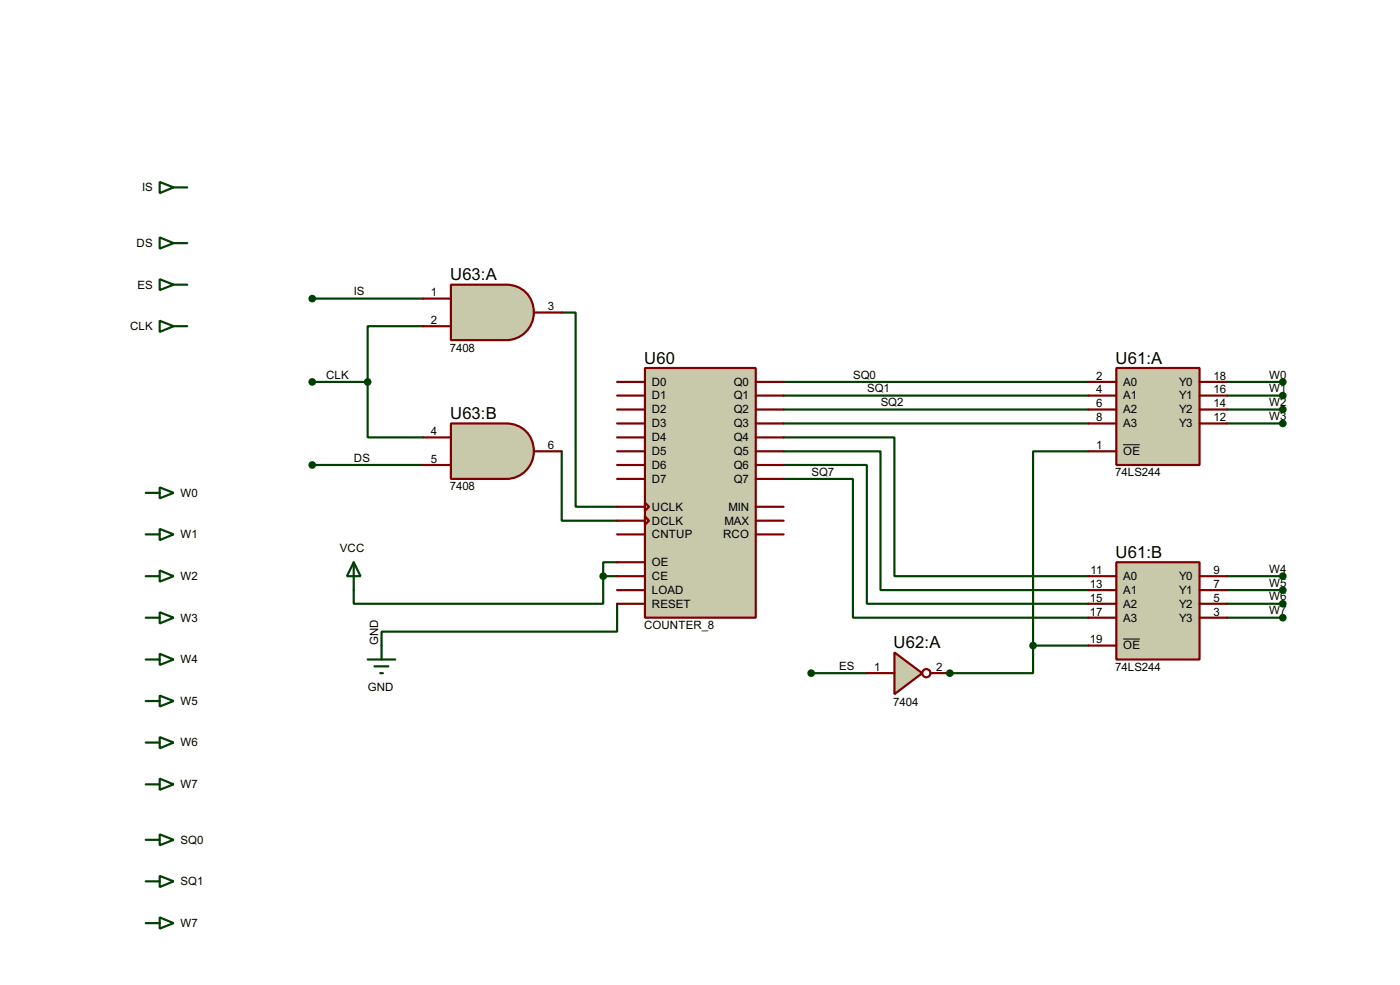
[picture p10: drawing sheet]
<svg xmlns="http://www.w3.org/2000/svg" width="256mm" height="180mm" viewBox="0 0 256 180" stroke-linecap="round" stroke-linejoin="round" font-family="sans-serif">
<g fill="none" stroke="#004000" stroke-width=".4">
<path d="M143.6 69.9h55.8M143.6 72.4h55.8M143.6 75h55.8M143.6 77.5h55.8M224.8 69.9h10.2M224.8 72.4h10.2M224.8 75h10.2M224.8 77.5h10.2M143.6 80.1h20.3v25.4h35.5M143.6 82.6h17.7v25.4h38.1M143.6 85.1h15.2v25.4h40.6M143.6 87.7h12.7v25.4h43.1"/>
<path d="M199.4 82.6h-10.1v35.6M189.3 118.2v5h-15.3M189.3 118.2h10.1M224.8 105.5h10.2M224.8 108h10.2M224.8 110.5h10.2M224.8 113.1h10.2"/>
</g>
<circle cx="174" cy="123.2" r=".2" fill="#004000"/>
<g fill="none" stroke="#004000" stroke-width=".4">
<path d="M29.3 33.3l2.5 1-2.5 1.1zM31.8 34.3h2.5M29.3 43.5l2.5 1-2.5 1zM29.3 51.1l2.5 1-2.5 1zM29.3 58.7l2.5 1-2.5 1.1zM31.8 44.5h2.5M31.8 52.1h2.5M31.8 59.7h2.5M57.2 54.7h20.3M77.5 59.7h-10.1v10.2M102.9 57.2h2.6v35.6h7.6M57.2 69.9h10.2"/>
<path d="M67.4 69.9v10.2h10.1M26.7 90.2h2.6M26.7 97.8h2.6M29.3 89.2l2.5 1-2.5 1zM29.3 96.8l2.5 1-2.5 1.1zM57.2 85.1h20.3M102.9 82.6v12.7h10.2M26.7 105.5h2.6M26.7 113.1h2.6M29.3 104.4l2.5 1.1-2.5 1zM29.3 112.1l2.5 1-2.5 1zM29.3 119.7l2.5 1-2.5 1z"/>
<path d="M110.5 105.5v5h-45.7v-2.5M110.5 105.5h2.6M113.1 110.5v5.1h-43.2v2.6M113.1 102.9h-2.6v2.6M26.7 120.7h2.6M26.7 128.3h2.6M26.7 135.9h2.6M29.3 127.3l2.5 1-2.5 1zM29.3 134.9l2.5 1-2.5 1.1zM148.6 123.2h10.2M26.7 143.6h2.6M29.3 142.5l2.5 1.1-2.5 1z"/>
</g>
<path d="M118.2 67.4h20.3v45.7h-20.3z" fill="#c8c8aa" stroke="#800000" stroke-width=".4"/>
<g fill="none" stroke="#800000" stroke-width=".4">
<path d="M113.1 69.9h5.1M113.1 72.4h5.1M113.1 75h5.1M113.1 77.5h5.1M138.5 69.9h5.1M138.5 72.4h5.1M138.5 75h5.1M138.5 77.5h5.1M113.1 92.8h5.1M113.1 95.3h5.1M113.1 97.8h5.1M113.1 80.1h5.1"/>
<path d="M113.1 82.6h5.1M113.1 85.1h5.1M113.1 87.7h5.1M118.2 92l.7 .8-.7 .7zM118.2 94.5l.7 .8-.7 .8zM138.5 92.8h5.1M138.5 95.3h5.1M138.5 97.8h5.1M138.5 80.1h5.1M138.5 82.6h5.1M138.5 85.1h5.1M138.5 87.7h5.1"/>
<path d="M113.1 102.9h5.1M113.1 105.5h5.1M113.1 108h5.1M113.1 110.5h5.1"/>
</g>
<path d="M204.5 67.4h15.3v17.7h-15.3z" fill="#c8c8aa" stroke="#800000" stroke-width=".4"/>
<path d="M199.4 69.9h5.1M199.4 72.4h5.1M199.4 75h5.1M199.4 77.5h5.1M219.8 69.9h5M219.8 72.4h5M219.8 75h5M219.8 77.5h5M199.4 82.6h5.1" fill="none" stroke="#800000" stroke-width=".4"/>
<path d="M205.8 81.4h3" fill="none" stroke="#000" stroke-width=".18"/>
<path d="M204.5 102.9h15.3v17.8h-15.3z" fill="#c8c8aa" stroke="#800000" stroke-width=".4"/>
<path d="M199.4 105.5h5.1M199.4 108h5.1M199.4 110.5h5.1M199.4 113.1h5.1M199.4 118.2h5.1M219.8 105.5h5M219.8 108h5M219.8 110.5h5M219.8 113.1h5" fill="none" stroke="#800000" stroke-width=".4"/>
<path d="M205.8 117h3" fill="none" stroke="#000" stroke-width=".18"/>
<g fill="#004000" stroke="#004000" stroke-width=".4">
<circle cx="235" cy="69.9" r=".5"/>
<circle cx="235" cy="72.4" r=".5"/>
<circle cx="235" cy="75" r=".5"/>
<circle cx="235" cy="77.5" r=".5"/>
<circle cx="235" cy="105.5" r=".5"/>
<circle cx="235" cy="108" r=".5"/>
<circle cx="235" cy="110.5" r=".5"/>
<circle cx="235" cy="113.1" r=".5"/>
<circle cx="189.2" cy="118.2" r=".5"/>
</g>
<path d="M163.9 119.4l5.1 3.8-5.1 3.9z" fill="#c8c8aa" stroke="#800000" stroke-width=".4"/>
<g fill="none" stroke="#800000" stroke-width=".4">
<path d="M158.8 123.2h5.1M170.5 123.2h3.5"/>
<circle cx="169.7" cy="123.2" r=".75"/>
</g>
<g fill="#004000" stroke="#004000" stroke-width=".4">
<circle cx="174" cy="123.2" r=".5"/>
<circle cx="148.6" cy="123.2" r=".5"/>
</g>
<path d="M82.6 52.1h10.2a5.1 5.1 0 0 1 5 5.1 5.1 5.1 0 0 1-5 5.1h-10.2z" fill-rule="evenodd" fill="#c8c8aa" stroke="#800000" stroke-width=".4"/>
<path d="M77.5 54.7h5.1M77.5 59.7h5.1M97.8 57.2h5.1" fill="none" stroke="#800000" stroke-width=".4"/>
<path d="M82.6 77.5h10.2a5.1 5.1 0 0 1 5 5.1 5.1 5.1 0 0 1-5 5.1h-10.2z" fill-rule="evenodd" fill="#c8c8aa" stroke="#800000" stroke-width=".4"/>
<path d="M77.5 80.1h5.1M77.5 85.1h5.1M97.8 82.6h5.1" fill="none" stroke="#800000" stroke-width=".4"/>
<g fill="#004000" stroke="#004000" stroke-width=".4">
<circle cx="67.3" cy="69.9" r=".5"/>
<circle cx="57.2" cy="69.9" r=".5"/>
<circle cx="57.2" cy="54.7" r=".5"/>
<circle cx="57.2" cy="85.1" r=".5"/>
<circle cx="110.5" cy="105.5" r=".5"/>
</g>
<path d="M64.8 102.9l1.3 2.6h-2.5zM64.8 102.9v5.1M69.9 118.2v2.5M67.4 120.7h5M68.6 122h2.6M69.7 123.2h.5M26.7 153.7h2.6M29.3 152.7l2.5 1-2.5 1zM26.7 161.3h2.6M26.7 169h2.6M29.3 160.3l2.5 1-2.5 1.1zM29.3 167.9l2.5 1.1-2.5 1z" fill="none" stroke="#004000" stroke-width=".4"/>
<g font-size="3.4">
<text x="82.5" y="51.3">U63:A</text>
<text x="118" y="66.6">U60</text>
<text x="204.4" y="66.6">U61:A</text>
<text x="82.5" y="76.7">U63:B</text>
<text x="204.4" y="102.1">U61:B</text>
<text x="163.7" y="118.6">U62:A</text>
</g>
<g font-size="2.4">
<text x="26" y="35">IS</text>
<text x="25" y="45.2">DS</text>
<text x="25.2" y="52.8">ES</text>
<text x="64.8" y="54">IS</text>
<text x="78.9" y="54.3">1</text>
<text x="78.9" y="59.3">2</text>
<text x="100.4" y="56.8">3</text>
<text x="23.8" y="60.4">CLK</text>
<text x="82.4" y="64.4">7408</text>
<text x="59.7" y="69.3">CLK</text>
<text x="119.4" y="70.6">D0</text>
<text x="134.4" y="70.6">Q0</text>
<text x="156.3" y="69.3">SQ0</text>
<text x="158.8" y="71.8">SQ1</text>
<text x="200.8" y="69.5">2</text>
<text x="200.8" y="72">4</text>
<text x="205.8" y="70.6">A0</text>
<text x="216" y="70.6">Y0</text>
<text x="222.3" y="69.5">18</text>
<text x="222.3" y="72">16</text>
<text x="232.5" y="69.3">W0</text>
<text x="232.5" y="71.8">W1</text>
<text x="119.4" y="73.1">D1</text>
<text x="119.4" y="75.7">D2</text>
<text x="134.4" y="73.1">Q1</text>
<text x="134.4" y="75.7">Q2</text>
<text x="161.3" y="74.4">SQ2</text>
<text x="200.8" y="74.6">6</text>
<text x="200.8" y="77.1">8</text>
<text x="205.8" y="73.1">A1</text>
<text x="205.8" y="75.7">A2</text>
<text x="216" y="73.1">Y1</text>
<text x="216" y="75.7">Y2</text>
<text x="222.3" y="74.6">14</text>
<text x="222.3" y="77.1">12</text>
<text x="232.5" y="74.4">W2</text>
<text x="232.5" y="76.9">W3</text>
<text x="78.9" y="79.7">4</text>
<text x="100.4" y="82.2">6</text>
<text x="119.4" y="78.2">D3</text>
<text x="119.4" y="80.8">D4</text>
<text x="119.4" y="83.3">D5</text>
<text x="134.4" y="78.2">Q3</text>
<text x="134.4" y="80.8">Q4</text>
<text x="134.4" y="83.3">Q5</text>
<text x="200.8" y="82.2">1</text>
<text x="205.8" y="78.2">A3</text>
<text x="205.8" y="83.3">OE</text>
<text x="216" y="78.2">Y3</text>
<text x="64.8" y="84.5">DS</text>
<text x="78.9" y="84.7">5</text>
<text x="82.4" y="89.8">7408</text>
<text x="119.4" y="85.8">D6</text>
<text x="119.4" y="88.4">D7</text>
<text x="134.4" y="85.8">Q6</text>
<text x="134.4" y="88.4">Q7</text>
<text x="148.6" y="87.1">SQ7</text>
<text x="204.3" y="87.2">74LS244</text>
<text x="33.1" y="90.9">W0</text>
<text x="119.4" y="93.5">UCLK</text>
<text x="133.4" y="93.5">MIN</text>
<text x="33.1" y="98.5">W1</text>
<text x="62.3" y="101.1">VCC</text>
<text x="119.4" y="96">DCLK</text>
<text x="119.4" y="98.5">CNTUP</text>
<text x="132.5" y="98.5">RCO</text>
<text x="132.7" y="96">MAX</text>
<text x="33.1" y="106.2">W2</text>
<text x="119.4" y="103.6">OE</text>
<text x="119.4" y="106.2">CE</text>
<text x="199.7" y="107.6">13</text>
<text x="199.8" y="105.1">11</text>
<text x="205.8" y="106.2">A0</text>
<text x="216" y="106.2">Y0</text>
<text x="222.3" y="105.1">9</text>
<text x="222.3" y="107.6">7</text>
<text x="232.5" y="104.9">W4</text>
<text x="232.5" y="107.4">W5</text>
<text x="33.1" y="113.8">W3</text>
<text x="119.4" y="108.7">LOAD</text>
<text x="119.4" y="111.2">RESET</text>
<text x="199.7" y="110.1">15</text>
<text x="199.7" y="112.7">17</text>
<text x="205.8" y="108.7">A1</text>
<text x="205.8" y="111.2">A2</text>
<text x="205.8" y="113.8">A3</text>
<text x="216" y="108.7">Y1</text>
<text x="216" y="111.2">Y2</text>
<text x="216" y="113.8">Y3</text>
<text x="222.3" y="110.1">5</text>
<text x="222.3" y="112.7">3</text>
<text x="232.5" y="109.9">W6</text>
<text x="232.5" y="112.5">W7</text>
<text x="69.3" y="118.1" transform="rotate(-90 69.3 118.1)">GND</text>
<text x="118" y="115.2">COUNTER_8</text>
<text x="199.7" y="117.8">19</text>
<text x="205.8" y="118.9">OE</text>
<text x="33.1" y="121.4">W4</text>
<text x="153.7" y="122.6">ES</text>
<text x="160.2" y="122.8">1</text>
<text x="171.5" y="122.8">2</text>
<text x="204.3" y="122.8">74LS244</text>
<text x="33.1" y="129">W5</text>
<text x="67.4" y="126.5">GND</text>
<text x="163.7" y="129.2">7404</text>
<text x="33.1" y="136.6">W6</text>
<text x="33.1" y="144.3">W7</text>
<text x="33.1" y="154.4">SQ0</text>
<text x="33.1" y="162">SQ1</text>
<text x="33.1" y="169.7">W7</text>
</g>
</svg>
